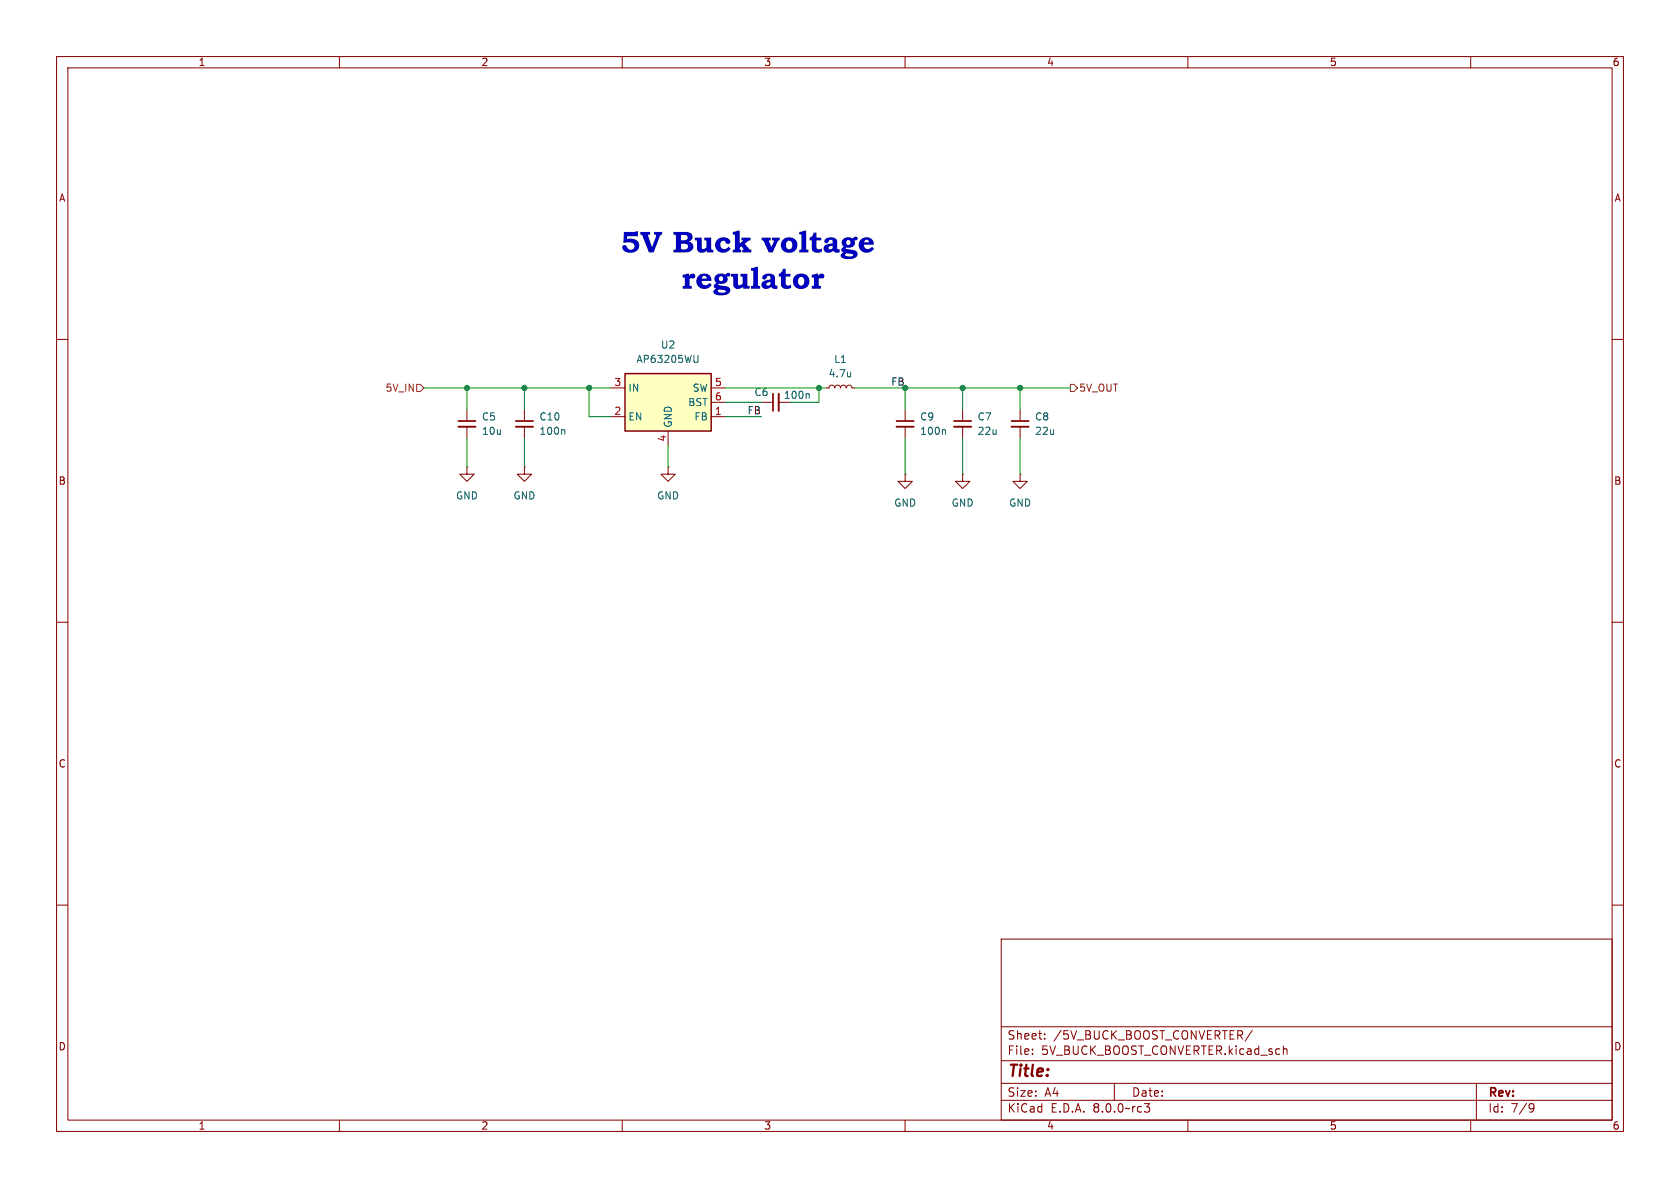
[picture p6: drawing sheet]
<svg xmlns="http://www.w3.org/2000/svg" width="297mm" height="210mm" viewBox="0 0 297 210" stroke-linecap="round" stroke-linejoin="round" font-family="sans-serif">
<g fill="none" stroke="#840000" stroke-width=".18">
<path d="M10 10h277v190h-277zM12 12h273v186h-273zM60 10v2M110 10v2M160 10v2M210 10v2M260 10v2M10 60h2M285 60h2M82.5 72.4v2M82.5 75.4v2.1M92.7 72.4v2"/>
<path d="M92.7 75.4v2.1M134.6 71.1h2.1M137.7 71.1h2M170.2 72.4v2M170.2 75.4v2.1M180.3 72.4v2M180.3 75.4v2.1M82.5 82.6v1.2h1.3l-1.3 1.3-1.2-1.3h1.2M82.5 82.6h.1M92.7 82.6v1.2h1.3l-1.3 1.3-1.3-1.3h1.3M92.7 82.6h.1M160 83.8v1.3h1.3l-1.3 1.3-1.3-1.3h1.3"/>
<path d="M160 83.8h.1M170.2 83.8v1.3h1.2l-1.2 1.3-1.3-1.3h1.3M170.2 83.8h.1M180.3 83.8v1.3h1.3l-1.3 1.3-1.2-1.3h1.2M180.3 83.8h.1M10 110h2M285 110h2M10 160h2M285 160h2M177 166h108v32h-108zM60 198v2M110 198v2"/>
<path d="M160 198v2M177 194.5h108M177 191.5h108M177 187.5h108M177 181.5h108M182.5 186.3v.1M182.5 185.5v.1M184.7 183.6v.1M184.7 182.8v.1M197 191.5v3M202.3 195.1h.9l-.5 .6 .5 .1v.5l-.2 .3h-.5M210 198v2"/>
<path d="M221.4 182.1l-1.3 2M226.9 184.9v1.5M226.9 185.5l.2-.1 .4 .1v.9M260 198v2M261 191.5v6.5M270.6 195.1l.5 .1a.99 .99 0 0 1-.4 1.4h-.2M271.2 195.7l-.3 .3h-.3"/>
</g>
<path d="M81 75.4h3.1M91.2 75.4h3M137.7 69.6v3M168.7 75.4h3M178.8 75.4h3.1" fill="none" stroke="#840000" stroke-width=".33"/>
<path d="M81 74.4h3.1M91.2 74.4h3M136.7 69.6v3M168.7 74.4h3M178.8 74.4h3.1" fill="none" stroke="#840000" stroke-width=".3"/>
<path d="M99.7 75.9l.1 .2v.7M142.9 69.6l.2 .2v.6" fill="none" stroke="#006464" stroke-width=".18"/>
<path d="M110.5 66h15.2v10.2h-15.2z" fill="#ffffc2"/>
<path d="M110.5 66h15.2v10.2h-15.2z" fill="none" stroke="#840000" stroke-width=".25"/>
<path d="M107.9 73.7h2.6M107.9 68.6h2.6M118.1 76.2v2.5M125.7 73.7h2.6M125.7 68.6h2.6M125.7 71.1h2.6M146 68.6h.6l.1-.4 .4-.1 .3 .1 .2 .4 .1-.4 .4-.1 .3 .1 .2 .4 .1-.4 .4-.1 .4 .1 .1 .4 .2-.4 .3-.1 .4 .1 .1 .4h.5M160 72.4v2M160 75.4v2.1M118.1 82.6v1.2h1.3l-1.3 1.3-1.3-1.3h1.3M118.1 82.6h.1" fill="none" stroke="#840000" stroke-width=".18"/>
<path d="M123.4 62.8v1l-.1 .2-.4 .1M150.4 65.8v.8M150.4 66.5l-.1 .1M167 75.9l.1 .2v.7" fill="none" stroke="#006464" stroke-width=".18"/>
<path d="M158.5 75.4h3" fill="none" stroke="#840000" stroke-width=".33"/>
<path d="M158.5 74.4h3" fill="none" stroke="#840000" stroke-width=".3"/>
<path d="M73.7 67.9h.6l.6 .7-.6 .6h-.6zM189.2 67.9h.7l.6 .7-.6 .6h-.7z" fill="none" stroke="#725600" stroke-width=".18"/>
<path d="M143.5 48.6l1.1-.3v.4a.57 .57 0 0 1 .6-.4 .57 .57 0 0 1 .5 .5l-.2 .4-.8 .1 .1 1.2 .3 .1v.4h-1.6v-.4l.3-.1 .1-.2v-1.2h-.4z" fill="#0000c2"/>
<g fill="none" stroke="#009600" stroke-width=".18">
<path d="M74.9 68.6h33M82.5 68.6v3.8M82.5 77.5v5.1M92.7 68.6v3.8M92.7 77.5v5.1M104.1 68.6v5.1h3.8M118.1 78.7v3.9M128.3 68.6h17.7M128.3 73.7h6.3M128.3 71.1h6.3M144.8 68.6v2.5h-5.1M151.1 68.6h38.1"/>
<path d="M160 68.6v3.8M160 77.5v6.3M170.2 68.6v3.8M170.2 77.5v6.3M180.3 68.6v3.8M180.3 77.5v6.3"/>
</g>
<g fill="#009600" stroke="#009600" stroke-width=".18">
<circle cx="160" cy="68.6" r=".46"/>
<circle cx="144.8" cy="68.6" r=".46"/>
<circle cx="170.2" cy="68.6" r=".46"/>
<circle cx="180.3" cy="68.6" r=".46"/>
<circle cx="82.5" cy="68.6" r=".46"/>
<circle cx="104.1" cy="68.6" r=".46"/>
<circle cx="92.7" cy="68.6" r=".46"/>
</g>
<g font-size="5.3" fill="#0000c2">
<text x="109.7" y="46.2">5V Buck voltage</text>
<text x="120.5" y="52.6">regulator</text>
</g>
<text font-size="2.8" fill="#840000" x="178" y="190.9">Title:</text>
<g font-size="2.1" fill="#840000">
<text x="178" y="184">Sheet:</text>
<text x="186.2" y="184">/5V_BUCK_BOOST_CONVERTER/</text>
<text x="178" y="186.7">File:</text>
<text x="184.1" y="186.7">5V_BUCK_BOOST_CONVERTER.kicad_sch</text>
<text x="178" y="196.9">KiCad</text>
<text x="178" y="194.1">Size:</text>
<text x="184.7" y="194.1">A4</text>
<text x="185.7" y="196.9">E.D.A.</text>
<text x="193.3" y="196.9">8.0.0~rc3</text>
<text x="200" y="194.1">Date:</text>
<text x="263" y="194.3">Rev:</text>
<text x="263" y="196.9">Id:</text>
<text x="267.1" y="196.9">7/9</text>
</g>
<g font-size="1.8" fill="#840000">
<text x="35" y="11.9">1</text>
<text x="85" y="11.9">2</text>
<text x="135" y="11.9">3</text>
<text x="185" y="11.9">4</text>
<text x="235" y="11.9">5</text>
<text x="285" y="11.9">6</text>
<text x="10.3" y="35.9">A</text>
<text x="285.3" y="35.9">A</text>
<text x="10.3" y="85.9">B</text>
<text x="285.3" y="85.9">B</text>
<text x="10.3" y="135.9">C</text>
<text x="285.3" y="135.9">C</text>
<text x="10.3" y="185.9">D</text>
<text x="285.3" y="185.9">D</text>
<text x="35" y="199.9">1</text>
<text x="85" y="199.9">2</text>
<text x="135" y="199.9">3</text>
<text x="185" y="199.9">4</text>
<text x="235" y="199.9">5</text>
<text x="285" y="199.9">6</text>
</g>
<g font-size="1.8" fill="#006464">
<text x="112.4" y="64.4">AP63205WU</text>
<text x="116.7" y="61.8">U2</text>
<text x="147.4" y="64.4">L1</text>
<text x="111" y="69.4">IN</text>
<text x="121.6" y="72">BST</text>
<text x="122.4" y="69.4">SW</text>
<text x="133.3" y="70.2">C6</text>
<text x="138.5" y="70.7">100n</text>
<text x="146.4" y="66.9">4.7u</text>
<text x="85.1" y="74.5">C5</text>
<text x="85.1" y="77.1">10u</text>
<text x="95.3" y="77.1">100n</text>
<text x="95.3" y="74.5">C10</text>
<text x="111" y="74.5">EN</text>
<text x="119" y="75.7" transform="rotate(-90 119 75.7)">GND</text>
<text x="122.7" y="74.5">FB</text>
<text x="162.6" y="74.5">C9</text>
<text x="162.6" y="77.1">100n</text>
<text x="172.7" y="74.5">C7</text>
<text x="172.7" y="77.1">22u</text>
<text x="182.9" y="74.5">C8</text>
<text x="182.9" y="77.1">22u</text>
<text x="80.5" y="88.5">GND</text>
<text x="90.7" y="88.5">GND</text>
<text x="116.1" y="88.5">GND</text>
<text x="158" y="89.8">GND</text>
<text x="168.1" y="89.8">GND</text>
<text x="178.3" y="89.8">GND</text>
</g>
<g font-size="1.8" fill="#725600">
<text x="68.1" y="69.4">5V_IN</text>
<text x="190.7" y="69.4">5V_OUT</text>
</g>
<g font-size="1.8" fill="#a90000">
<text x="108.5" y="68.3">3</text>
<text x="126.3" y="68.3">5</text>
<text x="126.3" y="70.9">6</text>
<text x="108.5" y="73.4">2</text>
<text x="126.3" y="73.4">1</text>
<text x="117.9" y="78.2" transform="rotate(-90 117.9 78.2)">4</text>
</g>
<g font-size="1.8" fill="#0f0f0f">
<text x="157.5" y="68.2">FB</text>
<text x="132.1" y="73.3">FB</text>
</g>
</svg>
